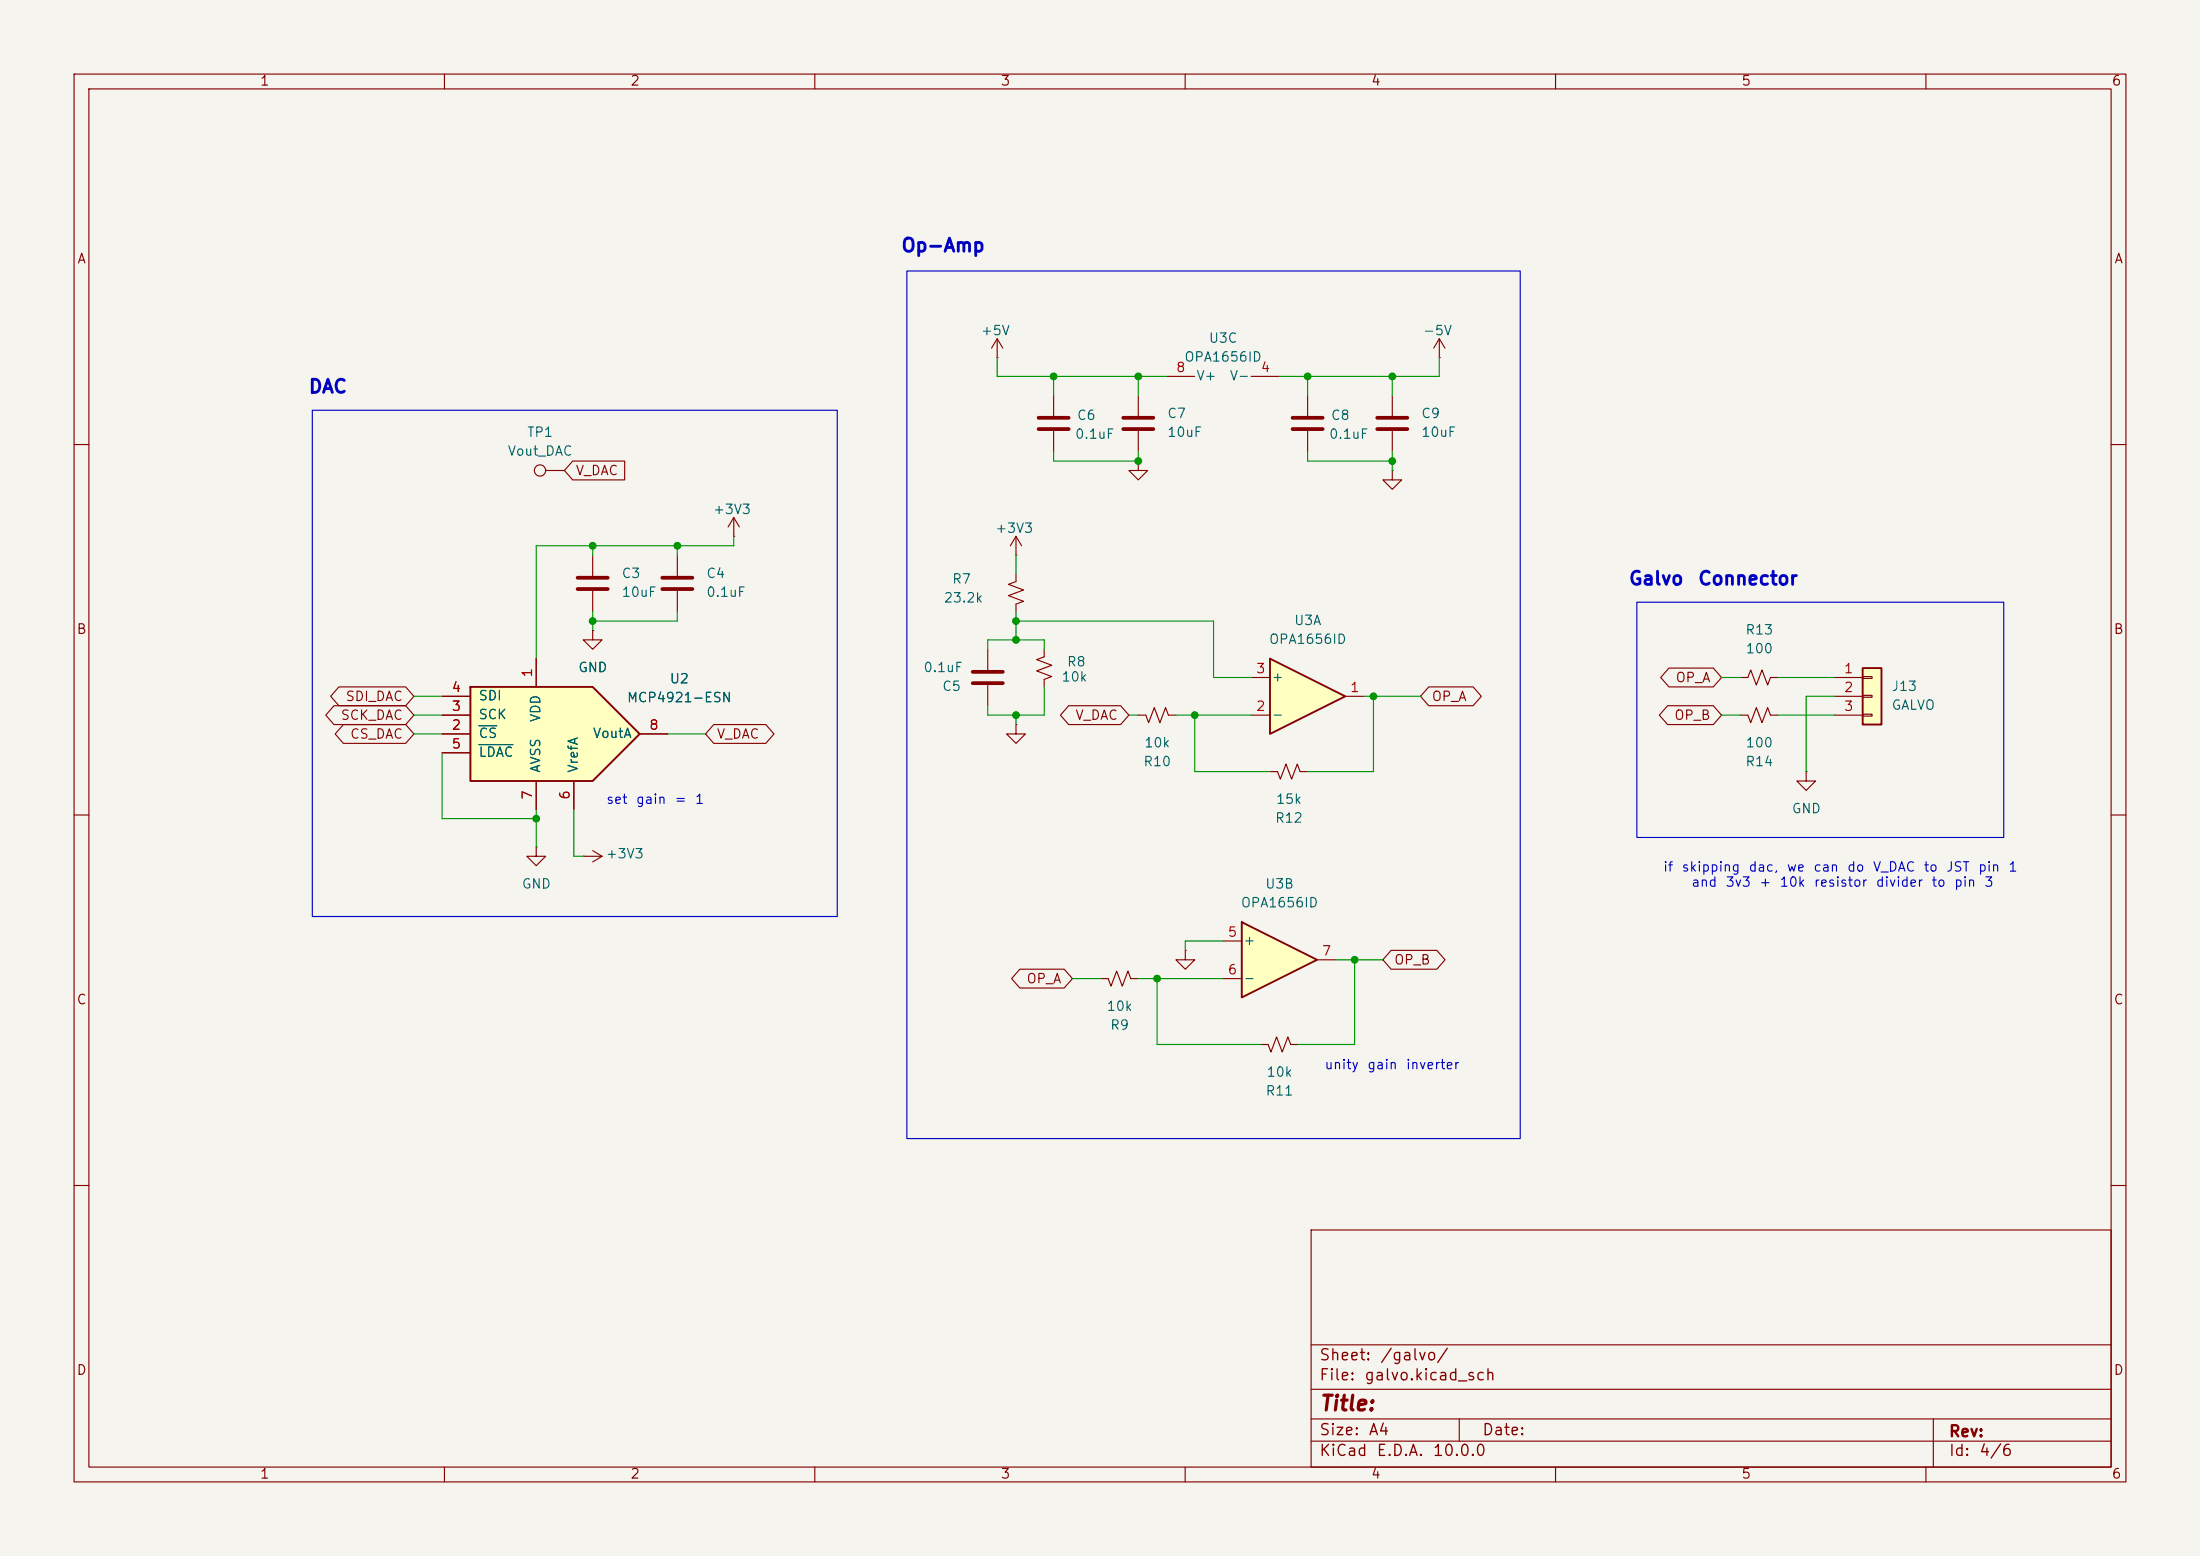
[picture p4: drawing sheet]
<svg xmlns="http://www.w3.org/2000/svg" width="297mm" height="210mm" viewBox="0 0 297 210" stroke-linecap="round" stroke-linejoin="round" font-family="sans-serif">
<path d="M0 0h297v210h-297z" fill="#f5f4ef" stroke="#f5f4ef" stroke-width=".14"/>
<g fill="none" stroke="#840000" stroke-width=".15">
<path d="M10 10h277v190h-277zM12 12h273v186h-273zM60 10v2M110 10v2M160 10v2M210 10v2M260 10v2M10 60h2M285 60h2M10 110h2M171.4 104.1h1.1l.3 1.1 .8-2.1 .8 2.1 .7-2.1 .4 1h1M285 110h2"/>
<path d="M10 160h2M177 166h108v32h-108zM285 160h2M60 198v2M110 198v2M160 198v2M177 194.5h108M177 191.5h108M177 187.5h108M177 181.5h108M197 191.5v3M210 198v2"/>
<path d="M260 198v2M261 191.5v6.5"/>
</g>
<path d="M167.6 124.5l10.2 5-10.2 5.1z" fill="#ffffc2"/>
<path d="M167.6 124.5l10.2 5-10.2 5.1z" fill="none" stroke="#840000" stroke-width=".25"/>
<g fill="none" stroke="#840000" stroke-width=".15">
<path d="M134.6 48.3h.1M134.6 45.7l-.7 1.3M134.6 45.7l.8 1.3M134.6 45.7v2.6M142.2 53.3v2.8M142.2 58.2v2.8M153.7 53.3v2.8M153.7 58.2v2.8M176.5 53.3v2.8M176.5 58.2v2.8M137.2 77.5v1l-1.1 .4 2.1 .7-2.1 .8 2.1 .8-1 .3v1.1M188 63.5v1.3h1.2l-1.2 1.2-1.3-1.2h1.3"/>
<path d="M188 63.5h.1M133.3 87.6v2.8M133.3 92.5v2.8M148.6 132.1h1l.4 1 .7-2 .8 2 .8-2 .4 1h1M160 128.3v1.2h1.3l-1.3 1.3-1.3-1.3h1.3M160 128.3h.1M165.1 127h2.5M165.1 132.1h2.5M177.8 129.5h2.5"/>
</g>
<path d="M140.2 56.4h4.1M140.2 57.9h4.1M151.6 56.4h4.1M151.6 57.9h4.1M174.5 56.4h4.1M174.5 57.9h4.1M131.3 92.2h4.1M131.3 90.7h4.1" fill="none" stroke="#840000" stroke-width=".51"/>
<path d="M171.4 88.9l10.2 5.1-10.2 5.1z" fill="#ffffc2"/>
<path d="M171.4 88.9l10.2 5.1-10.2 5.1z" fill="none" stroke="#840000" stroke-width=".25"/>
<g fill="none" stroke="#840000" stroke-width=".15">
<path d="M157.5 50.8h3.8M168.9 50.8h3.8M188 53.3v2.8M188 58.2v2.8M194.3 48.3h.1M194.3 45.7l-.8 1.3M194.3 45.7l.8 1.3M194.3 45.7v2.6M153.7 62.2v1.3h1.2l-1.2 1.3-1.3-1.3h1.3M153.7 62.2h.1M137.2 97.8v1.3h1.2l-1.2 1.2-1.3-1.2h1.3M137.2 97.8h.1"/>
<path d="M168.9 96.5h2.5M168.9 91.4h2.5M181.6 94h2.5M72.4 114.3v1.3h1.3l-1.3 1.2-1.3-1.2h1.3M72.4 114.3h.1M78.7 115.6h.1M78.7 115.6h2.6M80 114.8l1.3 .8M81.3 115.6l-1.3 .7M170.2 141h1l.4 1 .7-2 .8 2 .8-2 .3 1h1.1"/>
</g>
<path d="M185.9 56.4h4.1M185.9 57.9h4.1" fill="none" stroke="#840000" stroke-width=".51"/>
<path d="M63.5 92.7h16.5l6.4 6.4-6.4 6.3h-16.5z" fill="#ffffc2"/>
<path d="M63.5 92.7h16.5l6.4 6.4-6.4 6.3h-16.5z" fill="none" stroke="#840000" stroke-width=".25"/>
<g fill="none" stroke="#840000" stroke-width=".15">
<path d="M73.7 63.5h2.5M80 74.9v2.8M80 79.8v2.8M91.4 74.9v2.8M91.4 79.8v2.8M99.1 72.4h.1M99.1 69.9l-.8 1.2M99.1 69.9l.7 1.2M99.1 69.9v2.5M59.7 99.1h3.8M59.7 96.5h3.8M59.7 94h3.8"/>
<path d="M72.4 88.9v3.8M80 85.1v1.3h1.3l-1.3 1.2-1.3-1.2h1.3M80 85.1h.1M86.4 99.1h3.8M234.9 91.4h1.1l.3-1 .8 2.1 .8-2.1 .7 2.1 .4-1.1h1M234.9 96.5h1.1l.3 1 .8-2 .8 2 .7-2 .4 1h1M59.7 101.6h3.8M72.4 105.4v3.8M77.5 105.4v3.8M243.8 104.1v1.3h1.3l-1.3 1.3-1.2-1.3h1.2M243.8 104.1h.1"/>
<circle cx="72.9" cy="63.5" r=".76"/>
</g>
<path d="M64.6 98h2.5M64.6 100.5h4.6" fill="none" stroke="#006464" stroke-width=".15"/>
<path d="M78 78h4M78 79.5h4M89.4 78h4.1M89.4 79.5h4.1" fill="none" stroke="#840000" stroke-width=".51"/>
<path d="M251.5 90.2h2.5v7.6h-2.5z" fill="#ffffc2"/>
<path d="M251.5 90.2h2.5v7.6h-2.5z" fill="none" stroke="#840000" stroke-width=".25"/>
<g fill="none" stroke="#840000" stroke-width=".15">
<path d="M77.3 62.2h7v2.6h-7l-1.1-1.3zM137.2 74.9h.1M137.2 72.4l-.8 1.3M137.2 72.4l.7 1.3M137.2 72.4v2.5M45.1 95.2h9.7l1.1 1.3-1.1 1.3h-9.7l-1.1-1.3zM45.8 92.7h9l1.1 1.3-1.1 1.3h-9l-1.2-1.3zM46.4 97.8h8.4l1.1 1.3-1.1 1.2h-8.4l-1.2-1.2zM59.7 94h3.8M59.7 96.5h3.8M59.7 99.1h3.8M72.4 88.9v3.8"/>
<path d="M80 85.1h.1M86.4 99.1h3.8M96.4 97.8h7l1.1 1.3-1.1 1.2h-7l-1.2-1.2zM141 87.6v1l-1 .4 2 .8-2 .8 2 .7-1 .4v1M144.3 95.2h7l1.1 1.3-1.1 1.3h-7l-1.1-1.3zM153.7 96.5h1l.4 1 .7-2 .8 2 .8-2 .3 1h1M192.9 92.7h6l1.1 1.3-1.1 1.3h-6l-1.1-1.3zM225.1 95.2h6.2l1.1 1.3-1.1 1.3h-6.2l-1.1-1.3zM225.3 90.2h6l1.1 1.2-1.1 1.3h-6l-1.1-1.3zM247.6 91.4h3.9M247.6 94h3.9M247.6 96.5h3.9"/>
<path d="M251.5 91.3h1.2v.3h-1.2zM251.5 93.9h1.2v.2h-1.2zM251.5 96.4h1.2v.2h-1.2zM59.7 101.6h3.8M72.4 105.4v3.8M77.5 105.4v3.8M137.7 130.8h6l1.1 1.3-1.1 1.3h-6l-1.1-1.3zM187.8 128.3h6.2l1.1 1.2-1.1 1.3h-6.2l-1.1-1.3z"/>
</g>
<g fill="none" stroke="#009600" stroke-width=".15">
<path d="M134.6 48.3v2.5h22.9M142.2 50.8v2.5M153.7 50.8v2.5M176.5 50.8v2.5M188 50.8v2.5M194.3 48.3v2.5h-21.6M80 73.7v1.2M91.4 73.7v1.2M99.1 72.4v1.3h-26.7v15.2M137.2 74.9v2.6M142.2 61v1.2h11.5v-1.2M176.5 61v1.2h11.5"/>
<path d="M188 61v2.5M55.9 96.5h3.8M55.9 99.1h3.8M55.9 94h3.8M80 82.6v2.5M90.2 99.1h5M91.4 82.6v1.2h-11.4M133.3 87.6v-1.2h7.7v1.2M137.2 82.6v3.8M137.2 96.5v1.3M137.2 83.8h26.6v7.6h5.1M141 92.7v3.8h-7.7v-1.2"/>
<path d="M152.4 96.5h1.3M158.7 96.5h10.2M161.3 96.5v7.6h10.1M184.1 94h7.7M185.4 94v10.1h-8.9M232.4 96.5h2.5M232.4 91.4h2.5M240 96.5h7.6M240 91.4h7.6M247.6 94h-3.8v10.1M59.7 101.6v8.9h12.7M72.4 109.2v5.1"/>
<path d="M77.5 109.2v6.4h1.2M144.8 132.1h3.8M153.7 132.1h11.4M156.2 132.1v8.9h14M165.1 127h-5.1v1.3M180.3 129.5h6.4M182.9 129.5v11.5h-7.6"/>
</g>
<path d="M122.4 36.6h82.8v117.1h-82.8zM42.2 55.4h70.8v68.3h-70.8zM221 81.3h49.5v31.7h-49.5z" fill="none" stroke="#0000c2" stroke-width=".15"/>
<path d="M64.6 98h2.5M64.6 100.5h4.6" fill="none" stroke="#006464" stroke-width=".15"/>
<g fill="#009600" stroke="#009600" stroke-width=".14">
<circle cx="161.3" cy="96.5" r=".46"/>
<circle cx="137.2" cy="86.4" r=".46"/>
<circle cx="137.2" cy="83.8" r=".46"/>
<circle cx="91.4" cy="73.7" r=".46"/>
<circle cx="80" cy="73.7" r=".46"/>
<circle cx="137.2" cy="96.5" r=".46"/>
<circle cx="156.2" cy="132.1" r=".46"/>
<circle cx="182.9" cy="129.5" r=".46"/>
<circle cx="185.4" cy="94" r=".46"/>
<circle cx="72.4" cy="110.5" r=".46"/>
<circle cx="80" cy="83.8" r=".46"/>
<circle cx="153.7" cy="62.2" r=".46"/>
<circle cx="142.2" cy="50.8" r=".46"/>
<circle cx="188" cy="50.8" r=".46"/>
<circle cx="176.5" cy="50.8" r=".46"/>
<circle cx="153.7" cy="50.8" r=".46"/>
<circle cx="188" cy="62.2" r=".46"/>
</g>
<text font-size="2" fill="#840000" x="178" y="190.9">Title:</text>
<g font-size="1.8" fill="#0000c2">
<text x="121.6" y="34.4">Op-Amp</text>
<text x="41.6" y="53.5">DAC</text>
<text x="219.8" y="79.4">Galvo</text>
<text x="229.1" y="79.4">Connector</text>
</g>
<g font-size="1.5" fill="#840000">
<text x="178" y="184">Sheet:</text>
<text x="186.2" y="184">/galvo/</text>
<text x="178" y="186.7">File:</text>
<text x="184.1" y="186.7">galvo.kicad_sch</text>
<text x="178" y="196.9">KiCad</text>
<text x="178" y="194.1">Size:</text>
<text x="184.7" y="194.1">A4</text>
<text x="185.7" y="196.9">E.D.A.</text>
<text x="193.3" y="196.9">10.0.0</text>
<text x="200" y="194.1">Date:</text>
<text x="263" y="194.3">Rev:</text>
<text x="263" y="196.9">Id:</text>
<text x="267.1" y="196.9">4/6</text>
</g>
<g font-size="1.3" fill="#840000">
<text x="35" y="11.9">1</text>
<text x="85" y="11.9">2</text>
<text x="135" y="11.9">3</text>
<text x="185" y="11.9">4</text>
<text x="235" y="11.9">5</text>
<text x="285" y="11.9">6</text>
<text x="10.3" y="35.9">A</text>
<text x="285.3" y="35.9">A</text>
<text x="77.6" y="64.5">V_DAC</text>
<text x="10.3" y="85.9">B</text>
<text x="285.3" y="85.9">B</text>
<text x="46.6" y="94.9">SDI_DAC</text>
<text x="193.2" y="94.9">OP_A</text>
<text x="226.1" y="92.4">OP_A</text>
<text x="45.9" y="97.5">SCK_DAC</text>
<text x="47.2" y="100">CS_DAC</text>
<text x="96.7" y="100">V_DAC</text>
<text x="145.1" y="97.5">V_DAC</text>
<text x="225.9" y="97.5">OP_B</text>
<text x="188.1" y="130.5">OP_B</text>
<text x="10.3" y="135.9">C</text>
<text x="138.5" y="133">OP_A</text>
<text x="285.3" y="135.9">C</text>
<text x="10.3" y="185.9">D</text>
<text x="285.3" y="185.9">D</text>
<text x="35" y="199.9">1</text>
<text x="85" y="199.9">2</text>
<text x="135" y="199.9">3</text>
<text x="185" y="199.9">4</text>
<text x="235" y="199.9">5</text>
<text x="285" y="199.9">6</text>
</g>
<g font-size="1.3" fill="#006464">
<text x="132.3" y="45.6">+5V</text>
<text x="163.1" y="46.6">U3C</text>
<text x="192" y="45.6">-5V</text>
<text x="159.8" y="49.1">OPA1656ID</text>
<text x="161.4" y="51.7">V+</text>
<text x="165.9" y="51.7">V-</text>
<text x="71.1" y="59.3">TP1</text>
<text x="145" y="59.5">0.1uF</text>
<text x="145.3" y="57">C6</text>
<text x="157.5" y="56.7">C7</text>
<text x="157.5" y="59.3">10uF</text>
<text x="179.3" y="59.5">0.1uF</text>
<text x="179.6" y="57">C8</text>
<text x="191.8" y="56.7">C9</text>
<text x="191.8" y="59.3">10uF</text>
<text x="68.4" y="61.8">Vout_DAC</text>
<text x="96.2" y="69.7">+3V3</text>
<text x="134.3" y="72.2">+3V3</text>
<text x="83.8" y="78.3">C3</text>
<text x="83.8" y="80.9">10uF</text>
<text x="95.3" y="78.3">C4</text>
<text x="95.3" y="80.9">0.1uF</text>
<text x="127.3" y="81.6">23.2k</text>
<text x="128.5" y="79.1">R7</text>
<text x="171.2" y="87.2">OPA1656ID</text>
<text x="174.6" y="84.7">U3A</text>
<text x="235.5" y="86">R13</text>
<text x="235.6" y="88.5">100</text>
<text x="64.5" y="94.8">SDI</text>
<text x="78" y="91">GND</text>
<text x="84.5" y="95.1">MCP4921-ESN</text>
<text x="90.3" y="92.6">U2</text>
<text x="124.6" y="91">0.1uF</text>
<text x="127.1" y="93.6">C5</text>
<text x="143.2" y="92.3">10k</text>
<text x="143.9" y="90.3">R8</text>
<text x="171.6" y="92.3">+</text>
<text x="255.3" y="93.6">J13</text>
<text x="64.5" y="99.9">CS</text>
<text x="64.5" y="97.4">SCK</text>
<text x="73.3" y="97.6" transform="rotate(-90 73.3 97.6)">VDD</text>
<text x="79.9" y="99.9">VoutA</text>
<text x="154.4" y="101.2">10k</text>
<text x="171.6" y="97.4">-</text>
<text x="235.6" y="101.2">100</text>
<text x="255.3" y="96.1">GALVO</text>
<text x="64.5" y="102.5">LDAC</text>
<text x="73.3" y="104.4" transform="rotate(-90 73.3 104.4)">AVSS</text>
<text x="78.3" y="104.4" transform="rotate(-90 78.3 104.4)">VrefA</text>
<text x="154.3" y="103.7">R10</text>
<text x="235.5" y="103.7">R14</text>
<text x="172" y="111.4">R12</text>
<text x="172.2" y="108.8">15k</text>
<text x="241.8" y="110.1">GND</text>
<text x="81.7" y="116.2">+3V3</text>
<text x="70.4" y="120.2">GND</text>
<text x="167.4" y="122.8">OPA1656ID</text>
<text x="170.7" y="120.2">U3B</text>
<text x="167.8" y="127.9">+</text>
<text x="149.3" y="136.8">10k</text>
<text x="167.8" y="132.9">-</text>
<text x="149.8" y="139.3">R9</text>
<text x="170.8" y="148.2">R11</text>
<text x="170.9" y="145.6">10k</text>
</g>
<g font-size="1.3" fill="#a90000">
<text x="158.7" y="50.5">8</text>
<text x="170.1" y="50.5">4</text>
<text x="60.9" y="93.7">4</text>
<text x="72.1" y="91.5" transform="rotate(-90 72.1 91.5)">1</text>
<text x="169.5" y="91.2">3</text>
<text x="182.2" y="93.7">1</text>
<text x="248.8" y="91.2">1</text>
<text x="248.8" y="93.7">2</text>
<text x="60.9" y="98.8">2</text>
<text x="60.9" y="96.3">3</text>
<text x="60.9" y="101.3">5</text>
<text x="87.6" y="98.8">8</text>
<text x="169.5" y="96.3">2</text>
<text x="248.8" y="96.3">3</text>
<text x="72.1" y="108" transform="rotate(-90 72.1 108)">7</text>
<text x="77.2" y="108" transform="rotate(-90 77.2 108)">6</text>
<text x="165.7" y="126.7">5</text>
<text x="165.7" y="131.8">6</text>
<text x="178.4" y="129.3">7</text>
</g>
<g font-size="1.3" fill="#0000c2">
<text x="81.7" y="108.8">set</text>
<text x="85.8" y="108.8">gain</text>
<text x="91" y="108.8">=</text>
<text x="93.7" y="108.8">1</text>
<text x="224.4" y="118">if</text>
<text x="226.9" y="118">skipping</text>
<text x="228.2" y="120">and</text>
<text x="232.9" y="120">3v3</text>
<text x="236" y="118">dac,</text>
<text x="237.4" y="120">+</text>
<text x="240.2" y="120">10k</text>
<text x="241.1" y="118">we</text>
<text x="244.7" y="118">can</text>
<text x="244.8" y="120">resistor</text>
<text x="249.3" y="118">do</text>
<text x="252.7" y="118">V_DAC</text>
<text x="253.1" y="120">divider</text>
<text x="259.6" y="118">to</text>
<text x="260.7" y="120">to</text>
<text x="262.6" y="118">JST</text>
<text x="263.7" y="120">pin</text>
<text x="267" y="118">pin</text>
<text x="267.8" y="120">3</text>
<text x="271" y="118">1</text>
<text x="178.7" y="144.6">unity</text>
<text x="184.5" y="144.6">gain</text>
<text x="189.7" y="144.6">inverter</text>
</g>
</svg>
